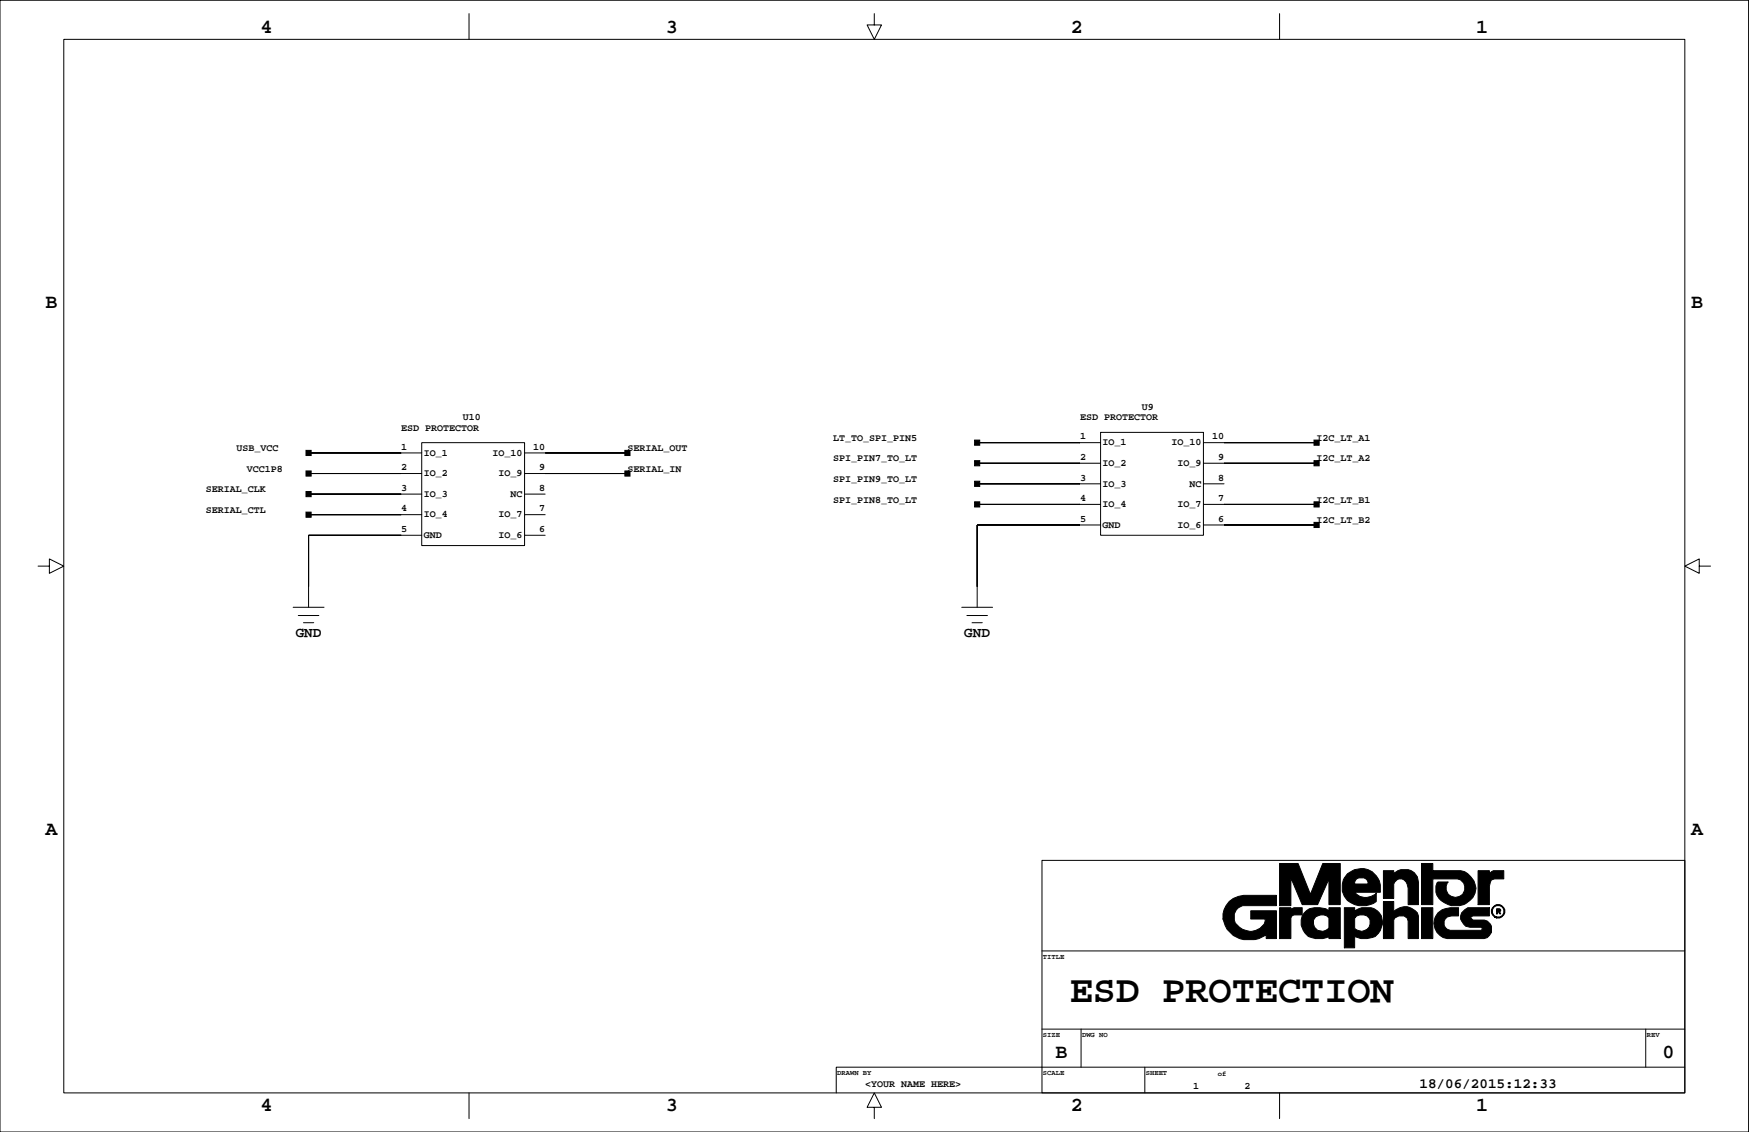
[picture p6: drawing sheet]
<svg xmlns="http://www.w3.org/2000/svg" width="432mm" height="279mm" viewBox="0 0 432 279" stroke-linecap="round" stroke-linejoin="round" font-family="sans-serif">
<g fill="none" stroke="#000" stroke-width=".25">
<path d="M0 .1h431.7v279.3h-431.7zM15.7 9.7h400.3v260.1h-400.3zM115.8 3.4v6.3M215.9 3.4v2.8h1.7l-1.7 3.5-1.8-3.5h1.8M315.9 3.4v6.3M76.2 111.8h27.9M76.2 116.9h27.9M104.1 109.3h25.4v25.4h-25.4zM129.5 111.8h25.4M129.5 116.9h25.4M241.2 109.3h30.5M241.2 114.3h30.5"/>
<path d="M241.2 119.4h30.5M271.7 106.7h25.4v25.4h-25.4zM297.1 109.3h27.9M297.1 114.3h27.9M297.1 119.4h5.1M9.4 139.7h2.8v-1.7l3.5 1.7-3.5 1.8v-1.8M76.2 122h27.9M76.2 127h27.9M104.1 132.1h-27.9v17.8M129.5 122h5.1M129.5 127h5.1M129.5 132.1h5.1"/>
<path d="M241.2 124.5h30.5M271.7 129.6h-30.5v20.3M297.1 124.5h27.9M297.1 129.6h27.9M419.5 139.7v-1.7l-3.5 1.7 3.5 1.8v-1.8h2.8M72.4 149.9h7.6M73.6 151.9h5.1M74.9 153.7h2.6M237.4 149.9h7.7M238.7 151.9h5.1M240 153.7h2.5M257.2 212.4h158.8v57.4h-158.8z"/>
<path d="M257.2 234.7h158.8M257.2 254h158.8M266.9 254v9.4M406.3 254v9.4M115.8 269.8v6.3M215.9 273.3h1.7l-1.7-3.5-1.8 3.5h1.8v2.8M282.6 263.4v6.4M315.9 269.8v6.3M416 263.4h-209.5v6.4"/>
</g>
<g fill="#000" stroke="#000" stroke-width=".25">
<path d="M75.5 116.2h1.3v1.3h-1.3z" fill-rule="evenodd"/>
<path d="M75.5 111.2h1.3v1.2h-1.3z" fill-rule="evenodd"/>
<path d="M76.2 116.9h22.8z" fill-rule="evenodd"/>
<path d="M76.2 111.8h22.8z" fill-rule="evenodd"/>
<path d="M154.3 116.2h1.2v1.3h-1.2z" fill-rule="evenodd"/>
<path d="M154.3 111.2h1.2v1.2h-1.2z" fill-rule="evenodd"/>
<path d="M134.6 116.9h20.3z" fill-rule="evenodd"/>
<path d="M134.6 111.8h20.3z" fill-rule="evenodd"/>
<path d="M240.6 113.7h1.3v1.3h-1.3z" fill-rule="evenodd"/>
<path d="M240.6 108.6h1.3v1.3h-1.3z" fill-rule="evenodd"/>
<path d="M241.2 119.4h25.4z" fill-rule="evenodd"/>
<path d="M241.2 114.3h25.4z" fill-rule="evenodd"/>
<path d="M241.2 109.3h25.4z" fill-rule="evenodd"/>
<path d="M324.4 113.7h1.3v1.3h-1.3z" fill-rule="evenodd"/>
<path d="M324.4 108.6h1.3v1.3h-1.3z" fill-rule="evenodd"/>
<path d="M302.2 114.3h22.8z" fill-rule="evenodd"/>
<path d="M302.2 109.3h22.8z" fill-rule="evenodd"/>
<path d="M75.5 126.4h1.3v1.3h-1.3z" fill-rule="evenodd"/>
<path d="M75.5 121.3h1.3v1.3h-1.3z" fill-rule="evenodd"/>
<path d="M76.2 132.1v12.7z" fill-rule="evenodd"/>
<path d="M76.2 132.1h22.8z" fill-rule="evenodd"/>
<path d="M76.2 127h22.8z" fill-rule="evenodd"/>
<path d="M76.2 122h22.8z" fill-rule="evenodd"/>
<path d="M240.6 123.9h1.3v1.2h-1.3z" fill-rule="evenodd"/>
<path d="M240.6 118.8h1.3v1.3h-1.3z" fill-rule="evenodd"/>
<path d="M241.2 129.6v15.2z" fill-rule="evenodd"/>
<path d="M241.2 129.6h25.4z" fill-rule="evenodd"/>
<path d="M241.2 124.5h25.4z" fill-rule="evenodd"/>
<path d="M324.4 128.9h1.3v1.3h-1.3z" fill-rule="evenodd"/>
<path d="M324.4 123.9h1.3v1.2h-1.3z" fill-rule="evenodd"/>
<path d="M302.2 129.6h22.8z" fill-rule="evenodd"/>
<path d="M302.2 124.5h22.8z" fill-rule="evenodd"/>
<path d="M303.5 222.5l1-.7 2.5-.8h8.1v2.5h-8.3a2.95 2.95 0 0 0-2.2 2.5 2.95 2.95 0 0 0 1.4 2.9 3.9 3.9 0 0 0 6.3-1.6v-.5h-3.5v-2h6.3v6.9h-2.5v-1.1a6.7 6.7 0 0 1-10.7-3.8 5.3 5.3 0 0 1 1.6-4.3z" fill-rule="evenodd"/>
<path d="M315.9 224h2.8v.5l.8-.5h2v1.8h-2l-.5 .3-.3 .5v5.1h-2.8z" fill-rule="evenodd"/>
<path d="M315.9 213.1h4.6l3 7.6 3.1-7.6h4.3v10.2h-2.8v-6.4l-2.8 6.4h-3.8l-2.8-6.6v6.8h-2.8z" fill-rule="evenodd"/>
<path d="M322 225.3a3.7 3.7 0 0 1 3.8-1.3l1.5 .3 .8 .5v-.8h2.8v7.7h-2.8v-5.1a2.32 2.32 0 0 0-3.8 .5 2.16 2.16 0 0 0 .7 2.3 2.16 2.16 0 0 0 2.3 .2l.8-.5v2.1a5.7 5.7 0 0 1-5.1 0 4.1 4.1 0 0 1-1-5.9z" fill-rule="evenodd"/>
<path d="M331.9 224h2.5v5.1a2.16 2.16 0 0 0 3.2 .2 2.16 2.16 0 0 0-.1-3.2 2.45 2.45 0 0 0-3.1 .5v-1.8a4.4 4.4 0 0 1 6.6 1.3 4.4 4.4 0 0 1-1.5 5.1 6.4 6.4 0 0 1-5.1 0v2.7h-2.5z" fill-rule="evenodd"/>
<path d="M332.7 215.7a4.9 4.9 0 0 1 5.7-.7 4.9 4.9 0 0 1 2.4 5.2h-6.4v-2h3.3a1.36 1.36 0 0 0-1-1.5h-1.2l-.8 .5-.3 .5v2.5a3.7 3.7 0 0 0 5.4 .3v2a5.5 5.5 0 0 1-7.9-1.3 4.8 4.8 0 0 1 .8-5.5z" fill-rule="evenodd"/>
<path d="M341.6 222.5h2.5v2.6a3.6 3.6 0 0 1 6.1 1v5.6h-2.6v-4.4l-.2-.7-.8-.5h-1.2l-1.1 .5-.2 .5v4.6h-2.5z" fill-rule="evenodd"/>
<path d="M341.6 214.9h2.5v.8a3.5 3.5 0 0 1 3.7-1 3.5 3.5 0 0 1 2.4 3v5.6h-2.6v-4.1a2.16 2.16 0 0 0-2.2-2.3l-.8 .5-.5 .8v3.6h-2.5z" fill-rule="evenodd"/>
<path d="M350.9 213.1h2.8v1.8h6.9a5.1 5.1 0 0 1 3.8 4.3 5.1 5.1 0 0 1-3.7 4.3 5.1 5.1 0 0 1-5.4-1.7 3.3 3.3 0 0 1-.3-4.1h2.6a2.31 2.31 0 0 0 .5 3.5 2.31 2.31 0 0 0 3.4-1.2 2.31 2.31 0 0 0-1.7-3.1h-6.1v6.4h-2.8z" fill-rule="evenodd"/>
<path d="M350.9 224h2.8v7.7h-2.8z" fill-rule="evenodd"/>
<path d="M364.9 214.9h2.8v.8l1-.8h2.6v2h-2.3l-.8 .3-.2 .5-.3 1v4.6h-2.8z" fill-rule="evenodd"/>
<path d="M355 225.3a6.1 6.1 0 0 1 5.1-1.3v2.1h-1.8a1.78 1.78 0 0 0-1.8 1.6 1.78 1.78 0 0 0 1.6 1.9h7.6l.2-.2-.2-.5h-2.8a2.46 2.46 0 0 1-2.3-2.2 2.46 2.46 0 0 1 1.8-2.7h5.3v2.1h-4.1l-.5 .2v.3l.5 .5h2.8l.8 .2 1 1.3v1.5l-.5 .8-.5 .5-.8 .3h-9.1a3.8 3.8 0 0 1-2.3-6.4z" fill-rule="evenodd"/>
<path d="M369.5 224.3h.7l.3 .2-.3 .6 .3 .5h-.3l-.2-.5h-.3v.5h-.2v-.8h.7v-.3h-.5v.3h-.2z" fill-rule="evenodd"/>
<path d="M369 223.5a1.67 1.67 0 0 1 2.6 1.4 1.67 1.67 0 0 1-2.6 1.4h1.2a1.45 1.45 0 0 0 .9-2.2 1.45 1.45 0 0 0-2.4 0 1.45 1.45 0 0 0 .8 2.2 1.4 1.4 0 0 1-1.2-.8 1.4 1.4 0 0 1 .2-1.5z" fill-rule="evenodd"/>
</g>
<text font-size="9.5" x="264.1" y="247.2">ESD PROTECTION</text>
<g font-size="4.9">
<text x="64.3" y="8.1">4</text>
<text x="164.3" y="8.1">3</text>
<text x="264.4" y="8.1">2</text>
<text x="364.4" y="8.1">1</text>
<text x="11.2" y="76.1">B</text>
<text x="417.5" y="76.1">B</text>
<text x="11.2" y="206.1">A</text>
<text x="417.5" y="206.1">A</text>
<text x="260.6" y="261.2">B</text>
<text x="410.4" y="261.2">0</text>
<text x="64.3" y="274.2">4</text>
<text x="164.3" y="274.2">3</text>
<text x="264.4" y="274.2">2</text>
<text x="364.4" y="274.2">1</text>
</g>
<g font-size="3.5">
<text x="73" y="157.2">GND</text>
<text x="238.1" y="157.2">GND</text>
<text x="350.4" y="268.6">18/06/2015:12:33</text>
</g>
<g font-size="2.5">
<text x="281.9" y="101.2">U9</text>
<text x="99" y="106.3">ESD PROTECTOR</text>
<text x="114.3" y="103.7">U10</text>
<text x="266.6" y="103.7">ESD PROTECTOR</text>
<text x="58.4" y="111.4">USB_VCC</text>
<text x="99" y="111">1</text>
<text x="104.6" y="112.5">IO_1</text>
<text x="121.6" y="112.5">IO_10</text>
<text x="131.6" y="111">10</text>
<text x="154.9" y="111.4">SERIAL_OUT</text>
<text x="205.7" y="108.8">LT_TO_SPI_PIN5</text>
<text x="205.7" y="113.9">SPI_PIN7_TO_LT</text>
<text x="266.6" y="113.5">2</text>
<text x="266.6" y="108.4">1</text>
<text x="272.2" y="110">IO_1</text>
<text x="289.2" y="110">IO_10</text>
<text x="299.2" y="108.4">10</text>
<text x="300.7" y="113.5">9</text>
<text x="325" y="108.8">I2C_LT_A1</text>
<text x="325" y="113.9">I2C_LT_A2</text>
<text x="60.9" y="116.4">VCC1P8</text>
<text x="99" y="116.1">2</text>
<text x="104.6" y="117.6">IO_2</text>
<text x="123.1" y="117.6">IO_9</text>
<text x="133.1" y="116.1">9</text>
<text x="154.9" y="116.4">SERIAL_IN</text>
<text x="205.7" y="119">SPI_PIN9_TO_LT</text>
<text x="266.6" y="118.6">3</text>
<text x="272.2" y="115">IO_2</text>
<text x="290.7" y="115">IO_9</text>
<text x="300.7" y="118.6">8</text>
<text x="50.8" y="121.5">SERIAL_CLK</text>
<text x="99" y="121.1">3</text>
<text x="104.6" y="122.6">IO_3</text>
<text x="126" y="122.6">NC</text>
<text x="133.1" y="121.1">8</text>
<text x="205.7" y="124.1">SPI_PIN8_TO_LT</text>
<text x="266.6" y="123.7">4</text>
<text x="272.2" y="120.1">IO_3</text>
<text x="272.2" y="125.2">IO_4</text>
<text x="290.7" y="125.2">IO_7</text>
<text x="293.6" y="120.1">NC</text>
<text x="300.7" y="123.7">7</text>
<text x="325" y="124.1">I2C_LT_B1</text>
<text x="50.8" y="126.6">SERIAL_CTL</text>
<text x="99" y="131.3">5</text>
<text x="99" y="126.2">4</text>
<text x="104.6" y="127.7">IO_4</text>
<text x="123.1" y="127.7">IO_7</text>
<text x="133.1" y="131.3">6</text>
<text x="133.1" y="126.2">7</text>
<text x="266.6" y="128.8">5</text>
<text x="272.2" y="130.3">GND</text>
<text x="290.7" y="130.3">IO_6</text>
<text x="300.7" y="128.8">6</text>
<text x="325" y="129.1">I2C_LT_B2</text>
<text x="104.6" y="132.8">GND</text>
<text x="123.1" y="132.8">IO_6</text>
<text x="213.6" y="268.3">&lt;YOUR NAME HERE&gt;</text>
<text x="294.6" y="268.8">1</text>
<text x="307.3" y="268.8">2</text>
</g>
<g font-size="1.8">
<text x="257.5" y="236.7">TITLE</text>
<text x="257.5" y="256">SIZE</text>
<text x="267.1" y="256">DWG NO</text>
<text x="406.6" y="256">REV</text>
<text x="206.7" y="265.4">DRAWN BY</text>
<text x="257.5" y="265.4">SCALE</text>
<text x="282.9" y="265.4">SHEET</text>
<text x="300.7" y="265.6">of</text>
</g>
</svg>
